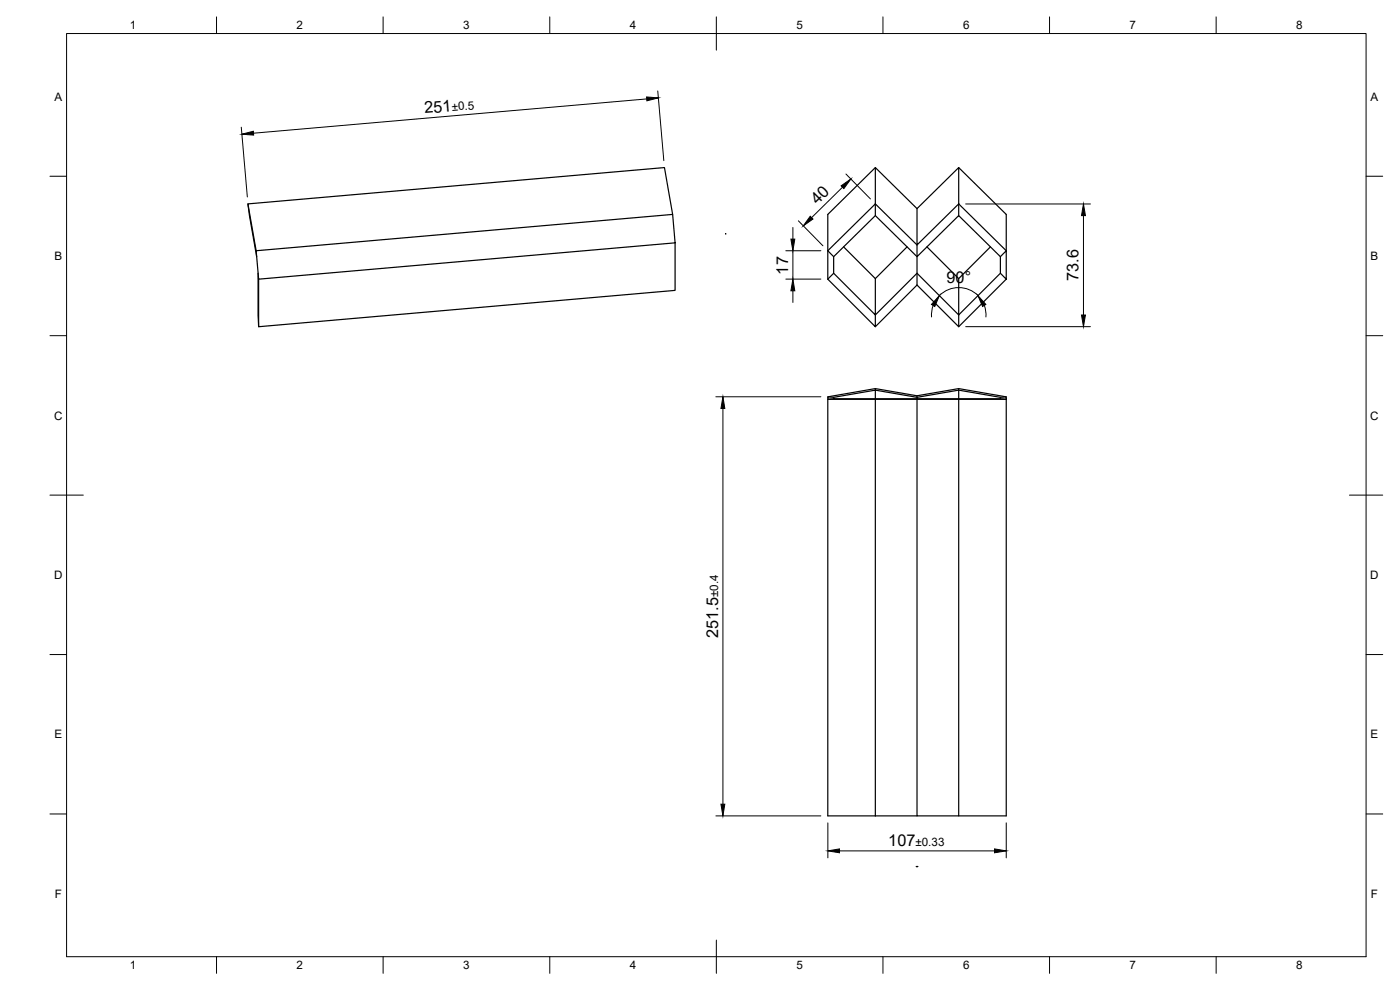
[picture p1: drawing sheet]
<svg xmlns="http://www.w3.org/2000/svg" width="420mm" height="297mm" viewBox="0 0 420 297" stroke-linecap="round" stroke-linejoin="round" font-family="sans-serif">
<!-- layer: Visible -->
<g fill="none" stroke="#000" stroke-width=".36">
<path d="M262.7 50.3l-14.3 14v19.5M287.7 50.3l14.3 14v10.9l-14.3-14M74.4 61.2l2.6 15.8M76.9 75.2l125-10.9 .7 8.6-125 10.9zM201.9 64.3l-2.5-14-125 10.9 2.5 14M202.6 72.9v14.2l-125 10.9v-14.2M217.8 70.2h.1M253.2 74.1l9.5 9.5M262.7 64.7l-12.5 12.3M272.2 74.1l-9.5 9.5M275.2 62.6l12.5-12.3v10.9l-12.5 12.3zM275.2 62.6l-12.5-12.3v10.9l12.5 12.3v3.5l12.5-12.3 12.5 12.3"/>
<path d="M278.2 74.1l9.5 9.5M287.7 61.2v3.5M297.2 74.1l-9.5 9.5v10.9l-12.5-12.5v-5l-12.5-12.3v-3.5l-14.3 14 1.8 1.8v5M302 75.2v8.6l-1.8-1.8v-5zM77.4 82l.2 16M248.4 83.8l14.3 14.2v-3.5l12.5-12.5v3.5M262.7 83.6v10.9l-12.5-12.5-1.8 1.8M275.2 85.5l-12.5 12.5M300.2 82l-12.5 12.5v3.5M302 83.8l-14.3 14.2-12.5-12.5M250.2 119.2l12.5-2.1v2.5l-14.3 .2v-.7l1.8 .1v.4M262.7 116.6l12.5 2.2v.4l-12.5-2.1z"/>
<path d="M262.7 116.6l-14.3 2.5M275.2 119.8h12.5v125h-12.5zM275.2 118.8l12.5-2.2 14.3 2.5M287.7 119.8h14.3l-1.8-.2v-.4l1.8-.1v125.7h-14.3M287.7 119.8v-2.7l-12.5 2.1v.4l-26.8 .2v125h26.8M287.7 116.6v.5l12.5 2.1M300.2 119.6l-37.5 .2v125M275 260h.2zM275.2 260h.2z"/>
</g>
<!-- layer: BORDER -->
<g fill="none" stroke="#000" stroke-width=".3">
<path d="M20 10.1h390v276.9h-390zM65 5.1v5M115 5.1v5M165 5.1v5M215 5.1v10M265 5.1v5M315 5.1v5M365 5.1v5M15 52.9h5M410 52.9h5M15 100.7h5M410 100.7h5"/>
<path d="M15 148.6h10M405 148.6h10M15 196.4h5M410 196.4h5M15 244.2h5M410 244.2h5M65 287v5M115 287v5M165 287v5M215 282.1v9.9M265 287v5M315 287v5"/>
<path d="M365 287v5"/>
</g>
<!-- layer: FD_Dimensions -->
<g fill="none" stroke="#000" stroke-width=".3">
<path d="M72.4 38.2l1.8 20.9M194.1 29.7l-118 10.3M197.4 27.3l1.8 20.9M252.9 56.2l-9.3 9.1M253.9 52.2l7.3 7.5M235.8 75.2h10.6M238 68.2v3.5M238 75.2v8.5M239.6 66.3l7.4 7.5M289.8 61.2h37.5M325.2 64.7v29.8M235.8 83.7h10.6"/>
<path d="M238 87.3v3.4M280.1 91.6l-.5 1.7v1.8M281.9 88.7a8.2 8.2 0 0 1 11.6 0M289.8 98h37.5M295.4 91.6l.4 1.7 .1 1.8M214.8 119h31.6M217 122.6v118.7M214.8 244.8h31.6M248.5 246.9v10.5M251.9 255.3h46.6M302 246.9v10.5"/>
</g>
<g fill="#000" stroke="#000" stroke-width=".3">
<path d="M72.6 40.3l3.4-.9 .1 1.1zM194.1 29.1l3.5 .3-3.5 .9zM252.4 55.8l3-2.1-2.1 2.9zM237.4 71.7h1.1l-.5 3.5zM243.2 64.9l.8 .8-2.9 2.1zM325.2 61.2l.6 3.5h-1.2zM238 83.7l.5 3.6h-1.1zM281.9 88.7l-1.4 3.3-1-.7zM293.5 88.7l2.4 2.6-1 .7zM324.6 94.5h1.2l-.6 3.5zM217 119l.5 3.6h-1.1zM216.4 241.3h1.1l-.5 3.5z"/>
<path d="M248.5 255.3l3.4-.6v1.2zM298.5 254.7l3.5 .6-3.5 .6z"/>
</g>
<g font-size="4.9">
<text x="127.5" y="34" transform="rotate(-5 127.5 34)">251</text>
<text x="245.3" y="61.5" transform="rotate(-45 245.3 61.5)">40</text>
<text x="236.6" y="82.4" transform="rotate(-90 236.6 82.4)">17</text>
<text x="284.1" y="84.8">90°</text>
<text x="323.7" y="84.4" transform="rotate(-90 323.7 84.4)">73.6</text>
<text x="215.5" y="191.4" transform="rotate(-90 215.5 191.4)">251.5</text>
<text x="266.6" y="253.8">107</text>
</g>
<g font-size="3.5">
<text x="39" y="8.8">1</text>
<text x="89" y="8.8">2</text>
<text x="139" y="8.8">3</text>
<text x="189" y="8.8">4</text>
<text x="239" y="8.8">5</text>
<text x="289" y="8.8">6</text>
<text x="339" y="8.8">7</text>
<text x="389" y="8.8">8</text>
<text x="16.3" y="30.2">A</text>
<text x="135.7" y="33.3" transform="rotate(-5 135.7 33.3)">±0.5</text>
<text x="411.3" y="30.2">A</text>
<text x="16.3" y="78">B</text>
<text x="411.3" y="78">B</text>
<text x="16.2" y="125.9">C</text>
<text x="411.2" y="125.9">C</text>
<text x="16.2" y="173.7">D</text>
<text x="411.2" y="173.7">D</text>
<text x="215.5" y="179.2" transform="rotate(-90 215.5 179.2)">±0.4</text>
<text x="16.3" y="221.6">E</text>
<text x="411.3" y="221.6">E</text>
<text x="274.7" y="253.8">±0.33</text>
<text x="16.4" y="269.4">F</text>
<text x="411.4" y="269.4">F</text>
<text x="39" y="290.8">1</text>
<text x="89" y="290.8">2</text>
<text x="139" y="290.8">3</text>
<text x="189" y="290.8">4</text>
<text x="239" y="290.8">5</text>
<text x="289" y="290.8">6</text>
<text x="339" y="290.8">7</text>
<text x="389" y="290.8">8</text>
</g>
</svg>
